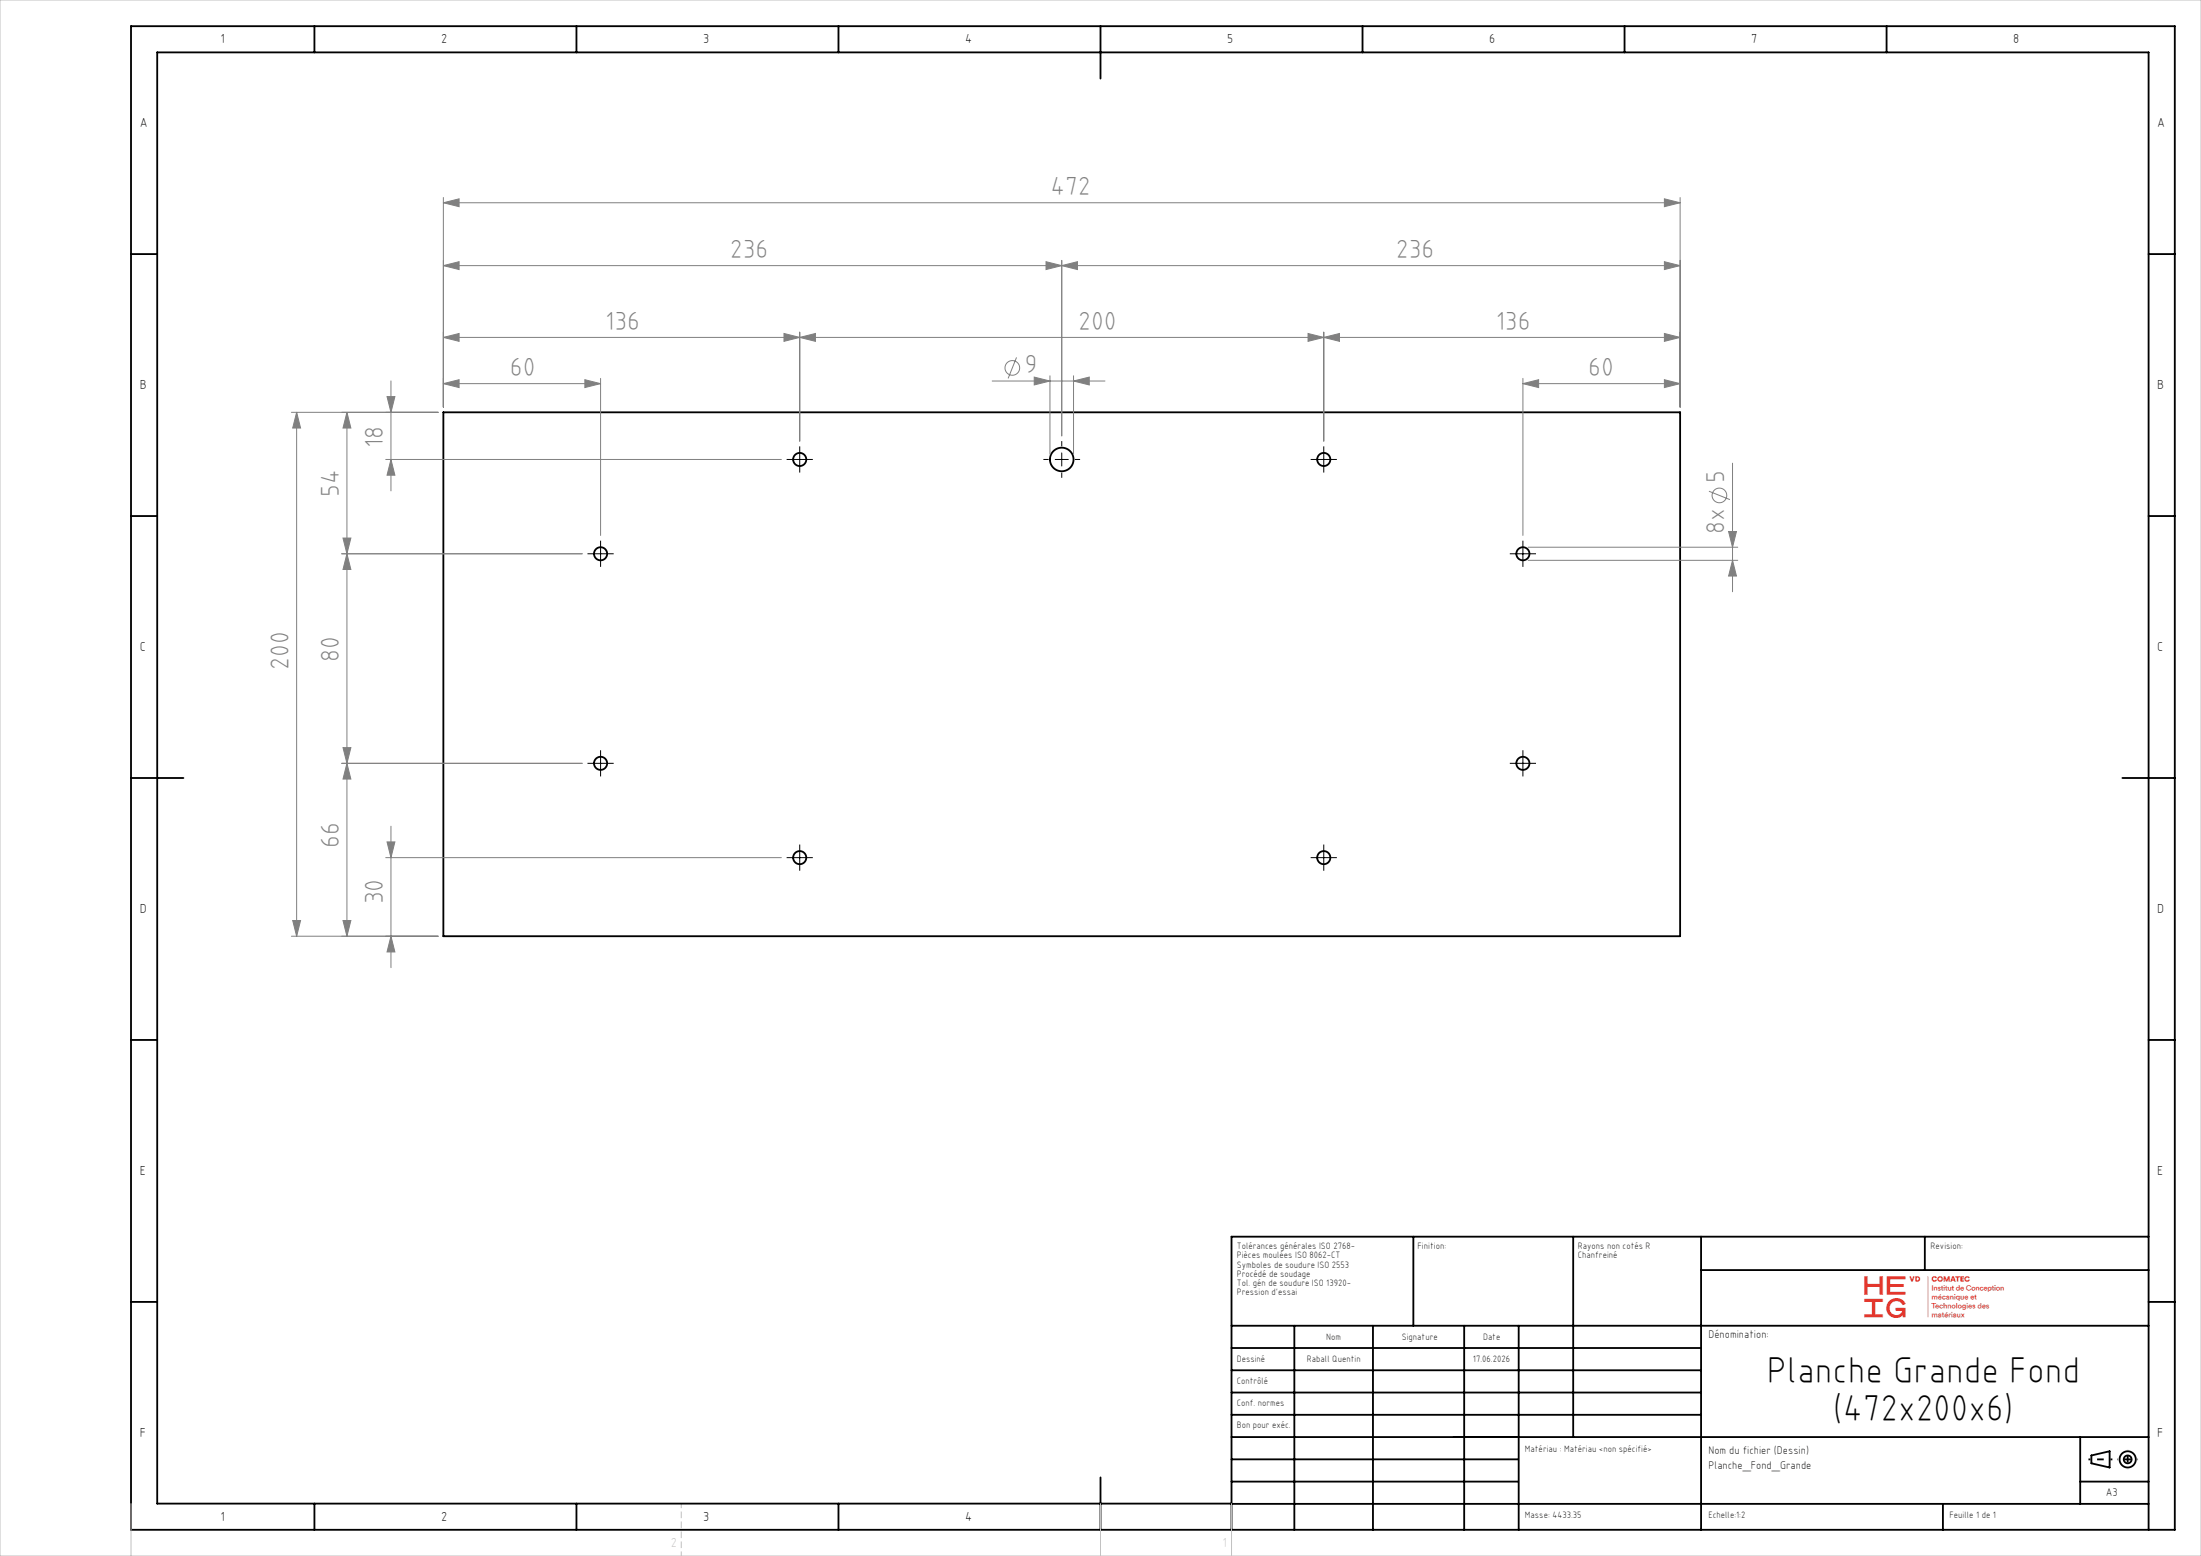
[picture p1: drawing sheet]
<svg xmlns="http://www.w3.org/2000/svg" width="420mm" height="297mm" viewBox="0 0 420 297" stroke-linecap="round" stroke-linejoin="round" font-family="sans-serif">
<g fill="none" stroke="#000" stroke-width=".35">
<path d="M25 5h390v287h-390zM60 5v5M110 5v5M160 5v5M210 5v10M260 5v5M310 5v5M360 5v5M25 48.5h5M410 48.5h5M84.6 78.7h236v100h-236zM25 98.5h5"/>
<path d="M410 98.5h5M25 148.5h10M405 148.5h10M25 198.5h5M410 198.5h5M269.7 236.1v17M300.2 236.1v38.2M324.6 236.1v55.9M367.3 236.1v6.3M410 236.1h-175v55.9M25 248.5h5M235 253.1h175"/>
<path d="M235 257.3h89.6M247 253.1v38.9M262 253.1v38.9M279.4 253.1v38.9M289.8 253.1v38.9M324.6 242.4h85.4M410 248.5h5M235 270.1h89.6M235 265.8h89.6M235 261.6h89.6M235 278.6h54.6M235 274.3h175"/>
<path d="M397 274.3v12.8M399.1 277.8l3.5-.8v3.1l-3.5-.8zM60 287v5M110 287v5M160 287v5M210 282v10M235 287.1h175M235 287h-205v-277h380v282M235 282.8h54.6M370.8 287.1v4.9M397 282.8h13"/>
<circle cx="152.6" cy="87.7" r="1.25"/>
<circle cx="202.6" cy="87.7" r="2.25"/>
<circle cx="252.6" cy="87.7" r="1.25"/>
<circle cx="114.6" cy="105.7" r="1.25"/>
<circle cx="290.6" cy="105.7" r="1.25"/>
<circle cx="114.6" cy="145.7" r="1.25"/>
<circle cx="290.6" cy="145.7" r="1.25"/>
<circle cx="152.6" cy="163.7" r="1.25"/>
<circle cx="252.6" cy="163.7" r="1.25"/>
<circle cx="406" cy="278.6" r=".75"/>
<circle cx="406" cy="278.6" r="1.55"/>
</g>
<g fill="none" stroke="#808080" stroke-width=".19">
<path d="M84.6 38.7l3-.7v1.5zM84.6 37.7v40M84.6 38.7h236M317.6 38l3 .7-3 .8zM320.6 37.7v40M84.6 50.7l3-.7v1.5zM84.6 50.7h236M199.6 50l3 .7-3 .8zM202.6 50.7l3-.7v1.5zM202.6 49.7v33.5M317.6 50l3 .7-3 .8zM55.6 78.7h28"/>
<path d="M56.6 78.7l.8 3h-1.5zM56.6 78.7v100M66.2 78.7l.8 3h-1.5zM66.2 78.7v100M73.9 75.7h1.5l-.8 3zM74.6 72.7v21M84.6 73.2l3-.7v1.5zM84.6 64.4l3-.7v1.5zM84.6 73.2h30M84.6 64.4h236M111.6 72.5l3 .7-3 .8zM114.6 72.2v30"/>
<path d="M149.6 63.7l3 .7-3 .8zM152.6 64.4l3-.7v1.5zM152.6 63.4v20.8M189.3 72.7h21.6M194 68.2l-1.6 4M197.4 72l3 .7-3 .8zM200.4 71.7v15M204.9 72.7l3-.7v1.5zM204.9 71.7v15M249.6 63.7l3 .7-3 .8zM252.6 64.4l3-.7v1.5zM252.6 63.4v20.8"/>
<path d="M290.6 73.2l3-.7v1.5zM290.6 72.2v30M290.6 73.2h30M317.6 72.5l3 .7-3 .8zM317.6 63.7l3 .7-3 .8zM73.6 87.7h75.5M74.6 87.7l.8 3h-1.5zM326.1 93.8l4 1.6M330.6 88.4v24.6M65.2 105.7h45.9M65.5 102.7h1.5l-.8 3zM66.2 105.7l.8 3h-1.5z"/>
<path d="M291.6 104.5h40M291.6 107h40M329.9 101.5h1.5l-.8 3zM330.6 107l.8 3h-1.5zM65.2 145.7h45.9M65.5 142.7h1.5l-.8 3zM66.2 145.7l.8 3h-1.5zM74.6 157.7v27M55.6 178.7h28M55.9 175.7h1.5l-.8 3zM65.5 175.7h1.5l-.8 3zM73.6 163.7h75.5"/>
<path d="M73.9 160.7h1.5l-.8 3zM74.6 178.7l.8 3h-1.5z"/>
<circle cx="193.2" cy="70.2" r="1.4"/>
<circle cx="328.1" cy="94.6" r="1.4"/>
</g>
<g fill="none" stroke="#000" stroke-width=".19" stroke-dasharray="30.5 1.3 1.3 1.3" stroke-linecap="butt">
<path d="M151.4 87.7h-1.3M152.6 86.5v-1.3M152.6 89v1.2M153.9 87.7h1.2M200.1 87.7h-1M202.6 85.2v-1M202.6 90.2v1M205.1 87.7h1M251.4 87.7h-1.3M252.6 86.5v-1.3M252.6 89v1.2M253.9 87.7h1.2"/>
<path d="M113.4 105.7h-1.3M114.6 104.5v-1.3M114.6 107v1.2M115.9 105.7h1.2M289.4 105.7h-1.3M290.6 104.5v-1.3M290.6 107v1.2M291.9 105.7h1.2M113.4 145.7h-1.3M114.6 144.5v-1.3M114.6 147v1.2M115.9 145.7h1.2"/>
<path d="M289.4 145.7h-1.3M290.6 144.5v-1.3M290.6 147v1.2M291.9 145.7h1.2M151.4 163.7h-1.3M152.6 162.5v-1.3M152.6 165v1.2M153.9 163.7h1.2M251.4 163.7h-1.3M252.6 162.5v-1.3M252.6 165v1.2M253.9 163.7h1.2"/>
</g>
<path d="M398.5 278.6h4.6" fill="none" stroke="#000" stroke-width=".35" stroke-dasharray="30.5 1.3 1.3 1.3" stroke-dashoffset="30.1" stroke-linecap="butt"/>
<path d="M406 276.6v3.8" fill="none" stroke="#000" stroke-width=".35" stroke-dasharray="30.5 1.3 1.3 1.3" stroke-dashoffset="30.5" stroke-linecap="butt"/>
<path d="M408 278.6h-4" fill="none" stroke="#000" stroke-width=".35" stroke-dasharray="30.5 1.3 1.3 1.3" stroke-dashoffset="30.4" stroke-linecap="butt"/>
<path d="M130 287v10" fill="none" stroke="#c0c0c0" stroke-width=".19" stroke-dasharray="1.3 .6" stroke-dashoffset=".4" stroke-linecap="butt"/>
<g fill="none" stroke="#000" stroke-width=".19">
<path d="M151.4 87.7h2.5M152.6 86.5v2.5M201.4 87.7h2.5M202.6 86.5v2.5M251.4 87.7h2.5M252.6 86.5v2.5M113.4 105.7h2.5M114.6 104.5v2.5M289.4 105.7h2.5M290.6 104.5v2.5M113.4 145.7h2.5M114.6 144.5v2.5"/>
<path d="M289.4 145.7h2.5M290.6 144.5v2.5M151.4 163.7h2.5M152.6 162.5v2.5M251.4 163.7h2.5M252.6 162.5v2.5"/>
</g>
<path d="M0 0h420v297h-420zM25 287v10M210 287v10M235 287v10" fill="none" stroke="#c0c0c0" stroke-width=".19"/>
<g fill="#808080">
<path d="M199.6 50l3 .7-3 .8zM84.6 50.7l3-.7v1.5zM317.6 72.5l3 .7-3 .8zM290.6 73.2l3-.7v1.5z"/>
<path d="M84.6 38.7l3-.7v1.5zM317.6 38l3 .7-3 .8zM84.6 73.2l3-.7v1.5zM111.6 72.5l3 .7-3 .8zM84.6 64.4l3-.7v1.5zM149.6 63.7l3 .7-3 .8zM152.6 64.4l3-.7v1.5zM249.6 63.7l3 .7-3 .8zM252.6 64.4l3-.7v1.5zM317.6 63.7l3 .7-3 .8zM202.6 50.7l3-.7v1.5zM317.6 50l3 .7-3 .8zM197.4 72l3 .7-3 .8zM204.9 72.7l3-.7v1.5z"/>
<path d="M55.9 175.7h1.5l-.8 3zM56.6 78.7l.8 3h-1.5zM65.5 142.7h1.5l-.8 3zM66.2 105.7l.8 3h-1.5z"/>
<path d="M73.9 75.7h1.5l-.8 3zM74.6 87.7l.8 3h-1.5zM66.2 78.7l.8 3h-1.5zM65.5 102.7h1.5l-.8 3zM66.2 145.7l.8 3h-1.5zM65.5 175.7h1.5l-.8 3zM73.9 160.7h1.5l-.8 3zM74.6 178.7l.8 3h-1.5zM329.9 101.5h1.5l-.8 3zM330.6 107l.8 3h-1.5z"/>
</g>
<g font-size="7.1">
<text x="337.2" y="264">Planche Grande Fond</text>
<text x="349.7" y="271.1">(472x200x6)</text>
</g>
<g font-size="5" fill="#808080">
<text x="200.4" y="37.2">472</text>
<text x="139.3" y="49.2">236</text>
<text x="266.4" y="49.2">236</text>
<text x="115.5" y="62.9">136</text>
<text x="205.8" y="62.9">200</text>
<text x="285.4" y="62.9">136</text>
<text x="97.3" y="71.7">60</text>
<text x="195.5" y="71.2">9</text>
<text x="303.1" y="71.7">60</text>
<text x="73.1" y="85.5" transform="rotate(-90 73.1 85.5)">18</text>
<text x="64.7" y="94.8" transform="rotate(-90 64.7 94.8)">54</text>
<text x="329.1" y="92.3" transform="rotate(-90 329.1 92.3)">5</text>
<text x="329.1" y="101.9" transform="rotate(-90 329.1 101.9)">8x</text>
<text x="55.1" y="127.8" transform="rotate(-90 55.1 127.8)">200</text>
<text x="64.7" y="126.4" transform="rotate(-90 64.7 126.4)">80</text>
<text x="64.7" y="161.8" transform="rotate(-90 64.7 161.8)">66</text>
<text x="73.1" y="172.6" transform="rotate(-90 73.1 172.6)">30</text>
</g>
<g font-size="2.5">
<text x="42.1" y="8.2">1</text>
<text x="84.2" y="8.2">2</text>
<text x="134.2" y="8.2">3</text>
<text x="184.2" y="8.2">4</text>
<text x="234.2" y="8.2">5</text>
<text x="284.2" y="8.2">6</text>
<text x="334.2" y="8.2">7</text>
<text x="384.2" y="8.2">8</text>
<text x="26.7" y="24.2">A</text>
<text x="411.7" y="24.2">A</text>
<text x="26.7" y="74.2">B</text>
<text x="411.7" y="74.2">B</text>
<text x="26.7" y="124.2">C</text>
<text x="411.7" y="124.2">C</text>
<text x="26.7" y="174.2">D</text>
<text x="411.7" y="174.2">D</text>
<text x="26.7" y="224.2">E</text>
<text x="411.7" y="224.2">E</text>
<text x="26.7" y="274.2">F</text>
<text x="411.7" y="274.2">F</text>
<text x="42.1" y="290.2">1</text>
<text x="84.2" y="290.2">2</text>
<text x="134.2" y="290.2">3</text>
<text x="184.2" y="290.2">4</text>
</g>
<text font-size="2.5" fill="#e1251b" x="355.8" y="251.5">⟫</text>
<text font-size="2.5" fill="#c0c0c0" x="128" y="295.3">2</text>
<g font-size="2.1">
<text x="326" y="255.5">Dénomination:</text>
<text x="326" y="277.5">Nom du fichier (Dessin)</text>
<text x="326" y="280.5">Planche_Fond_Grande</text>
<text x="401.9" y="285.5">A3</text>
</g>
<g font-size="1.8">
<text x="236" y="238.4">Tolérances générales ISO 2768-</text>
<text x="270.5" y="238.4">Finition:</text>
<text x="301.1" y="238.4">Rayons non cotés R</text>
<text x="368.4" y="238.4">Revision:</text>
<text x="236" y="240.2">Pièces moulées ISO 8062-CT</text>
<text x="236" y="242">Symboles de soudure ISO 2553</text>
<text x="236" y="243.7">Procédé de soudage</text>
<text x="236" y="245.5">Tol. gén de soudure ISO 13920-</text>
<text x="301.1" y="240.2">Chanfreiné</text>
<text x="236" y="247.3">Pression d'essai</text>
<text x="253.1" y="255.7">Nom</text>
<text x="267.5" y="255.7">Signature</text>
<text x="283" y="255.7">Date</text>
<text x="236" y="260">Dessiné</text>
<text x="249.4" y="260">Raball Quentin</text>
<text x="281.1" y="260">17.06.2026</text>
<text x="236" y="264.1">Contrôlé</text>
<text x="236" y="268.3">Conf. normes</text>
<text x="236" y="272.5">Bon pour exéc.</text>
<text x="291" y="277.2">Matériau : Matériau &lt;non spécifié&gt;</text>
<text x="291" y="289.8">Masse: 4433.35</text>
<text x="326" y="289.8">Echelle:1:2</text>
<text x="372" y="289.8">Feuille 1 de 1</text>
</g>
</svg>
